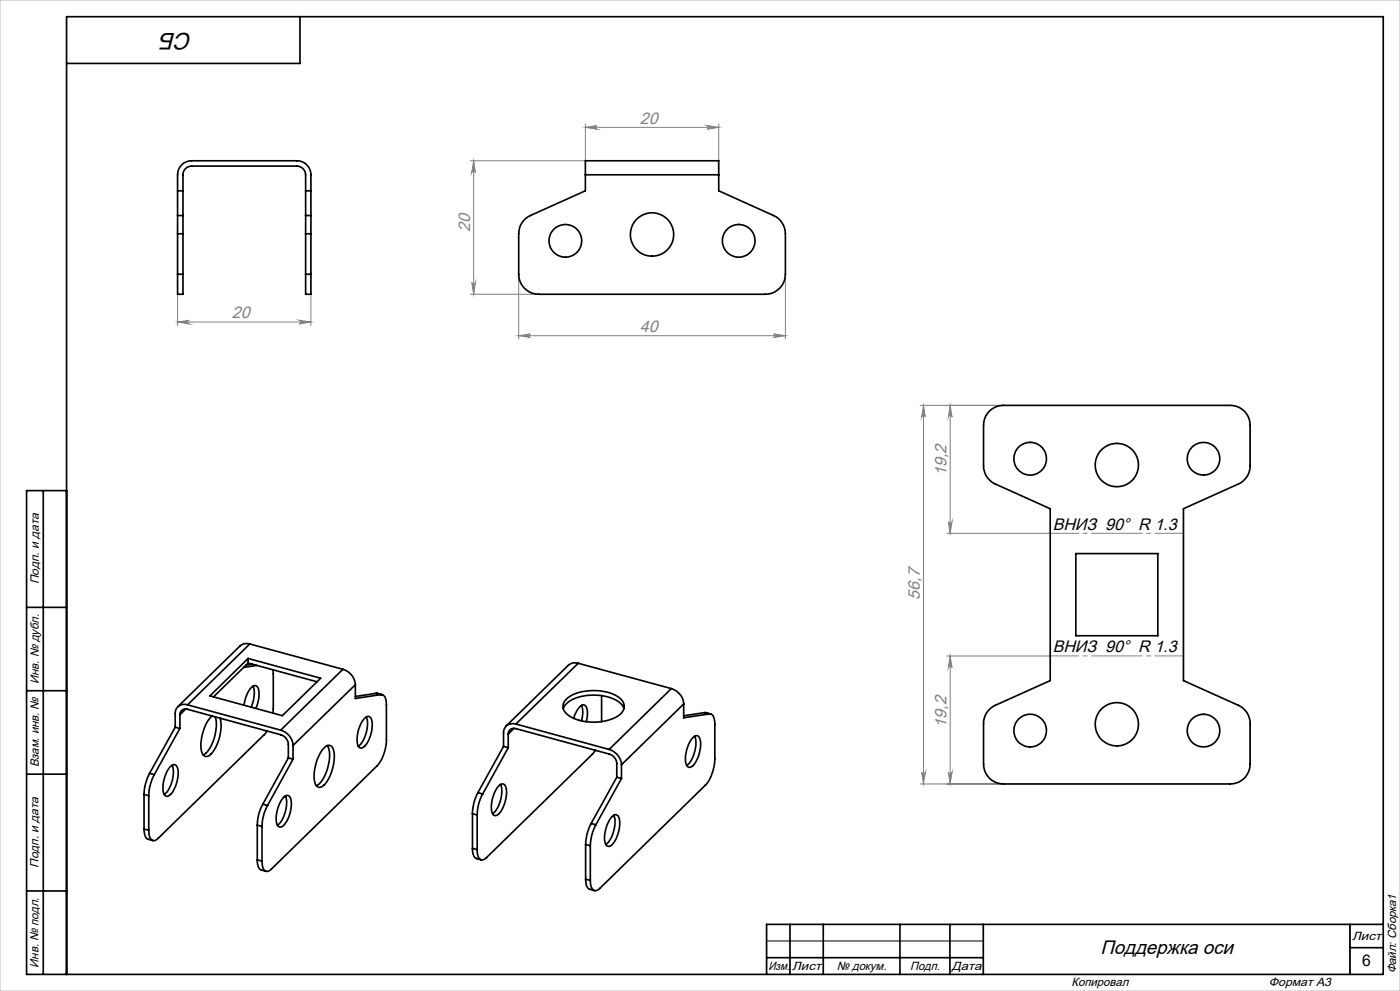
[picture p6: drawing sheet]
<svg xmlns="http://www.w3.org/2000/svg" width="420mm" height="297mm" viewBox="0 0 420 297" stroke-linecap="round" stroke-linejoin="round" font-family="sans-serif">
<g fill="none" stroke="#808080" stroke-width=".3">
<path d="M175.6 38.2l3.5-.6a.55 .55 0 0 0-.5 .6 .55 .55 0 0 0 .5 .5zM175.6 37.2v11h-34.5M175.6 38.2h40M212.1 37.6l3.5 .6-3.5 .5a.55 .55 0 0 0 .5-.5 .55 .55 0 0 0-.5-.6zM215.6 37.2v11M142.1 48.2v40M142.1 48.2l.5 3.5a.55 .55 0 0 0-.5-.5 .55 .55 0 0 0-.6 .5zM53.3 96.5l3.5-.5a.55 .55 0 0 0-.5 .5 .55 .55 0 0 0 .5 .6zM53.3 88.2v9.3M53.3 96.5h40M89.8 96l3.5 .5-3.5 .6a.55 .55 0 0 0 .5-.6 .55 .55 0 0 0-.5-.5zM93.3 88.2v9.3"/>
<path d="M141.1 88.2h20.5M141.5 84.7a.55 .55 0 0 0 .6 .5 .55 .55 0 0 0 .5-.5l-.5 3.5zM155.6 82.2v19.4M235.6 82.2v19.4M155.6 100.6l3.5-.5a.53 .53 0 0 0-.5 .5 .53 .53 0 0 0 .5 .5zM155.6 100.6h80M232.1 100.1l3.5 .5-3.5 .5a.53 .53 0 0 0 .5-.5 .53 .53 0 0 0-.5-.5zM276 121.5h25M277 121.5l.6 3.5a.55 .55 0 0 0-.5-.5 .55 .55 0 0 0-.6 .5zM277 121.5v113.4M285 121.5l.6 3.5a.55 .55 0 0 0-.5-.5 .55 .55 0 0 0-.6 .5zM285 121.5v38.3"/>
<path d="M284.1 159.8h30.9M284.5 156.3a.55 .55 0 0 0 .6 .5 .55 .55 0 0 0 .5-.5l-.6 3.5zM284.1 196.6h30.9M285 196.6l.6 3.5a.55 .55 0 0 0-.5-.5 .55 .55 0 0 0-.6 .5zM285 196.6v38.3M276 234.9h25M276.5 231.5a.55 .55 0 0 0 .6 .5 .55 .55 0 0 0 .5-.5l-.6 3.4zM284.5 231.5a.55 .55 0 0 0 .6 .5 .55 .55 0 0 0 .5-.5l-.6 3.4z"/>
</g>
<path d="M405 277v15M230 282h65" fill="none" stroke="#000" stroke-width=".3"/>
<g fill="none" stroke="#000" stroke-width=".5">
<path d="M90 5v14h-70M13 147v145M20 147h-12v145h407v-287h-395v287M8 182h12M8 207h12M8 232h12M8 267h12M237 277v15M247 277v15M270 277v15M285 277v15M295 277v15"/>
<path d="M405 277v15M415 277h-185v15M230 287h65M405 284h10"/>
</g>
<path d="M315.1 159.8h40M355.1 196.6h-40" fill="none" stroke="#808080" stroke-width=".3" stroke-dasharray="15.2 1.3 1.3 1.3" stroke-dashoffset="6.7"/>
<path d="M0 0h420v297h-420z" fill="none" stroke="#c0c0c0" stroke-width=".3"/>
<g fill="#808080">
<path d="M212.1 37.6l3.5 .6-3.5 .5a.55 .55 0 0 0 .5-.5 .55 .55 0 0 0-.5-.6zM175.6 38.2l3.5-.6a.55 .55 0 0 0-.5 .6 .55 .55 0 0 0 .5 .5z"/>
<path d="M155.6 100.6l3.5-.5a.53 .53 0 0 0-.5 .5 .53 .53 0 0 0 .5 .5zM232.1 100.1l3.5 .5-3.5 .5a.53 .53 0 0 0 .5-.5 .53 .53 0 0 0-.5-.5z"/>
<path d="M141.5 84.7a.55 .55 0 0 0 .6 .5 .55 .55 0 0 0 .5-.5l-.5 3.5zM142.1 48.2l.5 3.5a.55 .55 0 0 0-.5-.5 .55 .55 0 0 0-.6 .5zM284.5 156.3a.55 .55 0 0 0 .6 .5 .55 .55 0 0 0 .5-.5l-.6 3.5zM285 121.5l.6 3.5a.55 .55 0 0 0-.5-.5 .55 .55 0 0 0-.6 .5zM276.5 231.5a.55 .55 0 0 0 .6 .5 .55 .55 0 0 0 .5-.5l-.6 3.4zM277 121.5l.6 3.5a.55 .55 0 0 0-.5-.5 .55 .55 0 0 0-.6 .5zM284.5 231.5a.55 .55 0 0 0 .6 .5 .55 .55 0 0 0 .5-.5l-.6 3.4zM285 196.6l.6 3.5a.55 .55 0 0 0-.5-.5 .55 .55 0 0 0-.6 .5z"/>
<path d="M53.3 96.5l3.5-.5a.55 .55 0 0 0-.5 .5 .55 .55 0 0 0 .5 .6zM89.8 96l3.5 .5-3.5 .6a.55 .55 0 0 0 .5-.6 .55 .55 0 0 0-.5-.5z"/>
</g>
<g fill="none" stroke="#000" stroke-width=".5">
<path d="M53.3 57.2h1.6M91.7 57.2h1.6M175.6 52.4v4.8l-16.5 7.4a6 6 0 0 0-3.5 5.5v12.1a6 6 0 0 0 6 6h68a6 6 0 0 0 6-6v-12.1a6.1 6.1 0 0 0-3.5-5.5l-16.5-7.4v-4.8M175.6 52.4v-4.2h40v4.2M175.6 52.4h40M53.3 64.6v5.5M53.3 64.6v-12.2a4.2 4.2 0 0 1 4.2-4.2h31.6a4.2 4.2 0 0 1 4.2 4.2v12.2M53.3 70.1h1.6M53.3 64.6h1.6M53.3 70.1v12.1M54.9 64.6v5.5M54.9 64.6v-12.2a2.59 2.59 0 0 1 2.6-2.6h31.6a2.65 2.65 0 0 1 2.6 2.6v12.2"/>
<path d="M54.9 70.1v12.1M91.7 64.6v5.5M91.7 70.1v12.1M91.7 70.1h1.6M91.7 64.6h1.6M93.3 64.6v5.5M93.3 70.1v12.1M53.3 82.2v6h1.6v-6M53.3 82.2h1.6M91.7 82.2v6h1.6v-6M91.7 82.2h1.6M296.8 123.2a6.1 6.1 0 0 1 4.3-1.7h67.9a5.9 5.9 0 0 1 6 6v12.1a5.9 5.9 0 0 1-3.5 5.5l-16.5 7.4v51.5l16.5 7.4a5.9 5.9 0 0 1 3.5 5.4v12.1a5.9 5.9 0 0 1-6 6h-67.9a5.9 5.9 0 0 1-6-6v-12.1a5.9 5.9 0 0 1 3.5-5.4l16.5-7.4v-51.5l-16.5-7.4a5.9 5.9 0 0 1-3.5-5.5v-12.1a6 6 0 0 1 1.7-4.3z"/>
<path d="M322.8 165.9h24.5v24.6h-24.5zM74.4 197.3v1.4M74.4 198.7l-10.3 10.1M74.4 198.7l20.7 5.6M74.9 193l-1.7-.1-1.2 .7-18.7 18.2M74.9 193l-18.6 18.2M74.9 193l28 7.6M75.6 199l-1.8 .3M77 199.4l-3.9 .6M173.5 198.8l-1.7-.1-1.3 .7-18.7 18.2M173.5 198.8l-18.7 18.2M173.5 198.8l27.9 7.6"/>
<path d="M52.6 217.9l1.4 .4M52.6 217.9l-7.7 13.9M54 214.2a1.67 1.67 0 0 1 2.3-1.6l27.9 7.6a3.2 3.2 0 0 1 2.3 2.9v4.1M54 214.2v4.1M54 218.3l-7.7 13.9M55.7 212.5l-1.7 1.7M56.3 211.2a2.68 2.68 0 0 0-3.7 2.6v4.1M56.3 211.2l27.9 7.6M63 208.6l11.4-11.3 21.8 6-11.5 11.2zM63.6 214.6a12.8 12.8 0 0 0-3 11 1.45 1.45 0 0 0 1.2 1.1 1.45 1.45 0 0 0 1.5-.7 12.9 12.9 0 0 0 2.7-10.8M64.6 214.8a12.7 12.7 0 0 1-3.1 11.2l-.5 .3M73.2 211.3a8.2 8.2 0 0 1 2.9-5.7l.6-.1a2.72 2.72 0 0 1 1 3.1l-.3 2-.6 1.7"/>
<path d="M75.9 205.6a8.6 8.6 0 0 1-.5 6.3M80.1 219.1l-.9 1.2-31.8 30.9a1.39 1.39 0 0 1-1.5 .7 1.39 1.39 0 0 1-1.1-1.3l-.2-1.8M81.9 200.7v13M84.2 218.8a5 5 0 0 1 3.7 4.6M102.9 200.6a5.1 5.1 0 0 1 3.7 4.6M102.9 200.6l-18.7 18.2M106.6 205.2l-18.7 18.2M106.6 205.2v4.1l7.7-1.1M109.4 215.3a1.19 1.19 0 0 1 1.4-.5 1.19 1.19 0 0 1 .8 1.3 9.2 9.2 0 0 1-2.8 8 1.44 1.44 0 0 1-1.7-1.9 10.1 10.1 0 0 1 2.3-6.9zM109.9 214.9a9.1 9.1 0 0 1-2.4 8.7M112.9 207.8l1.8 .4M112.9 207.8l1.4 .4"/>
<path d="M112.9 207.8l-6.3 .9M114.3 208.2a1.62 1.62 0 0 1 1.5 1.7l.1 11.7a12.4 12.4 0 0 1-2.8 7.9l-31.7 31a1.38 1.38 0 0 1-1.5 .6 1.38 1.38 0 0 1-1.1-1.2l-.2-1.8M152.5 220a1.67 1.67 0 0 1 2.3-1.6l27.9 7.6a3.2 3.2 0 0 1 2.3 2.8v4.1M152.5 220v4.1M154.2 218.3l-1.7 1.7M154.8 217a2.72 2.72 0 0 0-3.7 2.6v4.1M154.8 217l27.9 7.6M169 212.4a6.9 6.9 0 0 1 5.9-3.8 13.8 13.8 0 0 1 11.4 2.4l.9 1.4M170 209.5a13.2 13.2 0 0 1 10.6-2.4 8.3 8.3 0 0 1 6.4 3.4 3.5 3.5 0 0 1-2.5 4.6 15.2 15.2 0 0 1-14.2-.9 2.91 2.91 0 0 1-.3-4.7zM172.1 215.3a5.6 5.6 0 0 1 2.8-4.1l.3 .1a2.72 2.72 0 0 1 1 3.1l-.3 1.9M174.4 211.4a6.9 6.9 0 0 1 0 4.6M180.5 208.5v7.8"/>
<path d="M201.4 206.4a5.2 5.2 0 0 1 3.7 4.6M201.4 206.4l-18.7 18.2M205.1 211l-18.7 18.2M205.1 211v4.1l7.7-1.1M211.4 213.6l1.8 .4M211.4 213.6l1.4 .4M211.4 213.6l-6.3 .9M212.8 214l.7 .1 .5 .6 .4 1.6 .1 11.1a12.7 12.7 0 0 1-2.9 7.9l-31.7 31a1.41 1.41 0 0 1-1.5 .6 1.41 1.41 0 0 1-1.1-1.3l-.2-1.7M43.2 238.1l1.4 .4M43.2 238.1v10.4M44.6 238.5v10.3M44.9 231.8a14.2 14.2 0 0 0-1.7 6.3"/>
<path d="M44.9 231.8l1.4 .4M46.3 232.2a14.2 14.2 0 0 0-1.7 6.3M51.2 229.7a1.22 1.22 0 0 1 1.4-.5 1.22 1.22 0 0 1 .8 1.4 9.8 9.8 0 0 1-2.6 7.8 1.16 1.16 0 0 1-1.3 .1 1.16 1.16 0 0 1-.5-1.3 10.4 10.4 0 0 1 2.2-7.5zM51.6 229.3a9 9 0 0 1-2.3 8.8M85.1 238.9a1.2 1.2 0 0 1 1.5-.4 1.2 1.2 0 0 1 .7 1.3 9.2 9.2 0 0 1-2.8 8l-.6 .1a2.72 2.72 0 0 1-1-3.1 10.4 10.4 0 0 1 2.2-5.9zM85.6 238.5a9 9 0 0 1-2.4 8.8M86.5 227.2l1.4 .3M86.5 227.2l-7.7 13.8M87.9 223.4v4.1M87.9 227.5l-7.6 13.9M97.4 223.9a1.47 1.47 0 0 1 1.6-.5 1.47 1.47 0 0 1 1 1.4 12.7 12.7 0 0 1-3.1 10.7 1.45 1.45 0 0 1-1.7 .3 1.45 1.45 0 0 1-.8-1.5 13.1 13.1 0 0 1 3-10.4zM98.2 223.4a9.5 9.5 0 0 1-.2 7.6 8 8 0 0 1-3.1 4.5"/>
<path d="M143.4 237.6a13.6 13.6 0 0 0-1.7 6.3M143.4 237.6l1.4 .3M144.8 237.9a13.1 13.1 0 0 0-1.6 6.4M149.7 235.5a1.2 1.2 0 0 1 1.4-.5 1.2 1.2 0 0 1 .8 1.4 9.2 9.2 0 0 1-2.9 7.9l-.6 .1a2.81 2.81 0 0 1-1-3.1 9.8 9.8 0 0 1 2.3-5.8zM150.2 235.1a9.1 9.1 0 0 1-2.4 8.8M151.1 223.7l1.4 .4M151.1 223.7l-7.7 13.9M152.5 224.1l-7.7 13.8M178.6 224.9l-.9 1.2-31.8 30.9a1.37 1.37 0 0 1-1.5 .7 1.37 1.37 0 0 1-1-1.3l-.2-1.8M182.7 224.6a5.2 5.2 0 0 1 3.7 4.6M185 232.9l1.4 .4M185 232.9l-7.7 13.9"/>
<path d="M186.4 229.2v4.1M186.4 233.3l-7.6 13.9M207.9 221a1.2 1.2 0 0 1 1.5-.5 1.2 1.2 0 0 1 .7 1.4 9.5 9.5 0 0 1-2.5 7.8 1.16 1.16 0 0 1-1.4 .1 1.16 1.16 0 0 1-.5-1.2 10.2 10.2 0 0 1 2.2-7.6zM208.4 220.7a9 9 0 0 1-2.4 8.7M43.2 248.5a2.88 2.88 0 0 0 1.2 3l1.5 .4M43.2 248.5l1.4 .3M77.2 257.7a2.83 2.83 0 0 0 1.2 3.1l1.4 .3M77.2 247.3l1.4 .4M77.2 257.7l1.4 .4M77.2 247.3v10.4M78.6 247.7v10.4M78.8 241a13.1 13.1 0 0 0-1.6 6.3"/>
<path d="M78.8 241l1.5 .4M80.3 241.4a14.2 14.2 0 0 0-1.7 6.3M141.7 254.2a2.8 2.8 0 0 0 1.2 3.1l1.5 .4M141.7 243.9l1.5 .4M141.7 254.2l1.5 .4M141.7 243.9v10.3M143.2 244.3v10.3M175.7 253.1v10.4M175.7 253.1l1.4 .4M177.1 253.5v10.4M177.3 246.8a14.2 14.2 0 0 0-1.6 6.3M177.3 246.8l1.5 .4"/>
<path d="M178.8 247.2a14.2 14.2 0 0 0-1.7 6.3M183.7 244.7a1.2 1.2 0 0 1 1.4-.4 1.2 1.2 0 0 1 .7 1.3 9.6 9.6 0 0 1-2.5 7.8 1.18 1.18 0 0 1-1.3 .1 1.18 1.18 0 0 1-.6-1.3 10.2 10.2 0 0 1 2.3-7.5zM184.1 244.3a9 9 0 0 1-2.3 8.8M175.7 263.5a2.86 2.86 0 0 0 1.2 3l1.4 .4M175.7 263.5l1.4 .4"/>
<circle cx="169.6" cy="72.2" r="4.9"/>
<circle cx="195.6" cy="70.3" r="6.5"/>
<circle cx="221.6" cy="72.2" r="4.9"/>
<circle cx="309.1" cy="137.5" r="4.9"/>
<circle cx="335.1" cy="139.4" r="6.5"/>
<circle cx="361.1" cy="137.5" r="4.9"/>
<circle cx="309.1" cy="219" r="4.9"/>
<circle cx="335.1" cy="217.1" r="6.5"/>
<circle cx="361.1" cy="218.9" r="4.9"/>
</g>
<text font-size="7.1" x="57.8" y="9.8" transform="rotate(-180 57.8 9.8)">СБ</text>
<text font-size="5.8" x="330.1" y="286">Поддержка оси</text>
<g font-size="5" fill="#808080">
<text x="191.9" y="37.1">20</text>
<text x="141" y="69.6" transform="rotate(-90 141 69.6)">20</text>
<text x="69.5" y="95.4">20</text>
<text x="191.9" y="99.5">40</text>
<text x="284" y="142.6" transform="rotate(-90 284 142.6)">19,2</text>
<text x="276" y="179.8" transform="rotate(-90 276 179.8)">56,7</text>
<text x="284" y="218.1" transform="rotate(-90 284 218.1)">19,2</text>
</g>
<g font-size="5">
<text x="315.8" y="158.7">ВНИЗ 90° R 1.3</text>
<text x="315.8" y="195.5">ВНИЗ 90° R 1.3</text>
</g>
<text font-size="4.8" x="408.7" y="289.5">6</text>
<g font-size="3.6">
<text x="11.6" y="175.1" transform="rotate(-90 11.6 175.1)">Подп. и дата</text>
<text x="11.6" y="205" transform="rotate(-90 11.6 205)">Инв. № дубл.</text>
<text x="11.6" y="230" transform="rotate(-90 11.6 230)">Взам. инв. №</text>
<text x="11.6" y="260.1" transform="rotate(-90 11.6 260.1)">Подп. и дата</text>
<text x="405.6" y="281.6">Лист</text>
<text x="11.6" y="290" transform="rotate(-90 11.6 290)">Инв. № подл.</text>
<text x="230.5" y="290.6">Изм.</text>
<text x="237.7" y="290.6">Лист</text>
<text x="251" y="290.6">№ докум.</text>
<text x="273" y="290.6">Подп.</text>
<text x="285.5" y="290.6">Дата</text>
<text x="418.9" y="291.7" transform="rotate(-90 418.9 291.7)">Файл: Сборка1</text>
<text x="321.5" y="295.6">Копировал</text>
<text x="380.7" y="295.6">Формат А3</text>
</g>
</svg>
